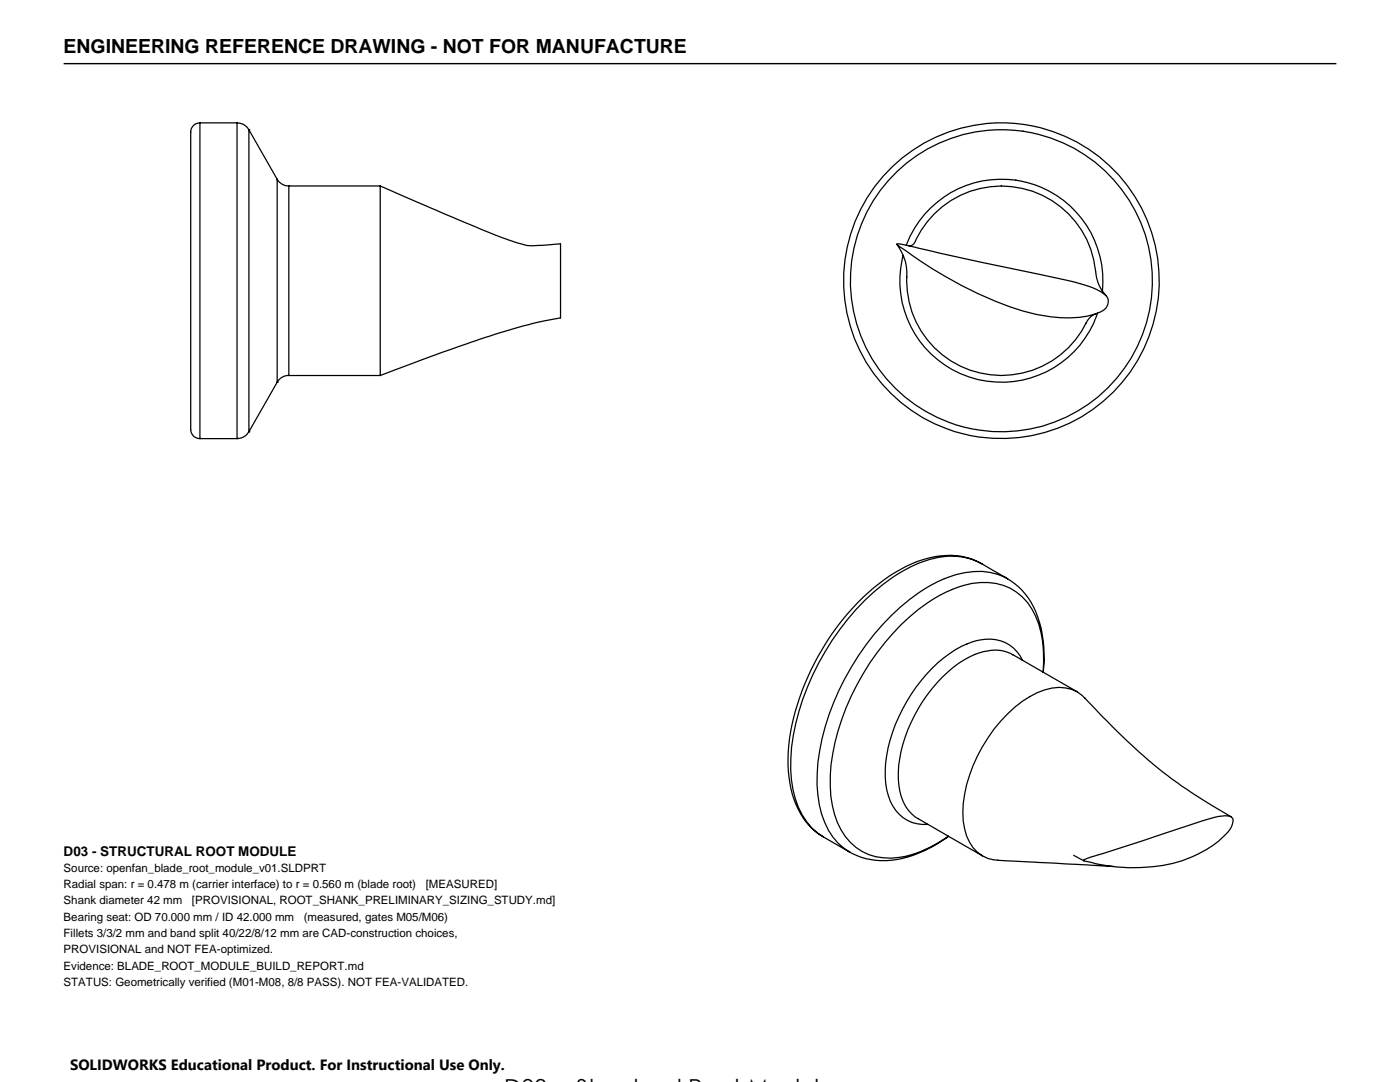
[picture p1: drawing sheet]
<svg xmlns="http://www.w3.org/2000/svg" width="279mm" height="216mm" viewBox="0 0 279 216" stroke-linecap="round" stroke-linejoin="round" font-family="sans-serif">
<g fill="none" stroke="#000" stroke-width=".25">
<path d="M39.9 24.5h7.4M39.9 24.5a1.91 1.91 0 0 0-1.8 2.3v58.9M39.9 24.5v63M47.3 24.5a2.61 2.61 0 0 1 2.4 1.4M47.3 24.5v63M49.7 25.9l5.6 9.9M49.7 25.9h.1M49.7 25.9v60.2M55.3 35.8a2.67 2.67 0 0 0 2.3 1.3M55.3 35.8v40.5M57.6 37.1h18.3M57.6 37.1v37.8"/>
<path d="M75.9 37.1l11.3 4.9a155.7 155.7 0 0 0 17.2 6.8l.9 .2h1.2l5.4-.4v14.8a145.9 145.9 0 0 0-23.6 6.9l-12.4 4.6M75.9 37.1v37.8M179 48.8l1.2 2.1a8.7 8.7 0 0 1 .8 4.4 18.9 18.9 0 0 0 14.1 19 18.9 18.9 0 0 0 21.6-9.8M179 48.7a11.9 11.9 0 0 1 4.2 .8l18.2 4a147.9 147.9 0 0 1 15.7 3.6 6.8 6.8 0 0 1 4 2.5 2.4 2.4 0 0 1-2 2.8 18.9 18.9 0 0 1-9.4 .8 54.2 54.2 0 0 1-17.9-6.3 115.8 115.8 0 0 1-12.2-7.6zM180.2 51a20.3 20.3 0 0 0 13.9 24.4 20.3 20.3 0 0 0 24.9-12.9M180.9 48.9a20.3 20.3 0 0 1 23.6-12.6 20.3 20.3 0 0 1 15.5 21.8M182.7 48.1a1.22 1.22 0 0 1-1.4 .9M182.7 48.1a18.9 18.9 0 0 1 20.8-10.6 18.9 18.9 0 0 1 15.3 17.6 7.6 7.6 0 0 0 2 3.9M55.3 76.3l-5.6 9.8M55.3 76.3h.1M75.9 74.9h-18.3a2.67 2.67 0 0 0-2.3 1.4M218.7 62.7a3.3 3.3 0 0 0-2 1.8"/>
<path d="M38.1 85.7a1.81 1.81 0 0 0 1.8 1.8M39.9 87.5h7.4M39.9 87.5h.1M47.3 87.5h.1M49.7 86.1a2.8 2.8 0 0 1-2.4 1.4M49.7 86.1h.1M195.3 112.2a14.9 14.9 0 0 0-12.2-.2 38.5 38.5 0 0 0-16.6 13.9 48.5 48.5 0 0 0-9.2 24.2 20.6 20.6 0 0 0 3.7 14 11.1 11.1 0 0 0 3.1 2.8M195.4 112.3l.4 .1M195.8 112.5a13.2 13.2 0 0 0-11.4-.5 35 35 0 0 0-15.2 11.5 49.7 49.7 0 0 0-11.4 27.8 18.6 18.6 0 0 0 4.2 13.9 22.9 22.9 0 0 0 5 3.3l2.5 1.5M195.8 112.5h.1M195.8 112.4l5.3 3.1M202.1 130.6l12.9 7.4"/>
<path d="M202.1 130.6a8.1 8.1 0 0 0-7.6 0 26.2 26.2 0 0 0-12 12.1 23.8 23.8 0 0 0-2.9 15.1 8 8 0 0 0 3.6 5.5l12.9 7.5M202.1 130.6h.1M204 131.8a7.3 7.3 0 0 0-8.2-4.1 19.5 19.5 0 0 0-10.9 6.9 33.2 33.2 0 0 0-8.2 17.7 13.2 13.2 0 0 0 2.1 9.5 7.1 7.1 0 0 0 6.4 2.7M208.2 134.1a21.2 21.2 0 0 0-2.3-12.6 10.6 10.6 0 0 0-10.2-5.3 24.5 24.5 0 0 0-14.1 6.8 49.3 49.3 0 0 0-15.8 29.6 22.1 22.1 0 0 0 2.1 13 10.8 10.8 0 0 0 11.7 5.5l1.1-.2a24.4 24.4 0 0 0 8.6-4M208.2 134.2a22.8 22.8 0 0 0-3-14.9 12 12 0 0 0-12.6-5 26.7 26.7 0 0 0-13 6.9 51.3 51.3 0 0 0-16.4 30.9 25 25 0 0 0 1.4 12 11.8 11.8 0 0 0 4.9 5.9M216.5 139.2a121.6 121.6 0 0 0 20.2 18.2l4.4 2.9 4.6 2.7M216.5 139.3a7.2 7.2 0 0 0-8-1.6 23 23 0 0 0-11.3 9.5 28.3 28.3 0 0 0-5 14.9 10.1 10.1 0 0 0 2.9 8 6.1 6.1 0 0 0 4 1.5M189.3 166.9a21.9 21.9 0 0 1-14.5 4.8 12.4 12.4 0 0 1-5.3-1.7M199.1 171.7l23.1 1.2M214.3 170.7l2 1.1M216.3 171.6l1.5-.6 10.3-3.3 11.9-3.9 3.2-.9a3.8 3.8 0 0 1 2.7 .2l.1 .2a4 4 0 0 1-1.8 3.6 24.4 24.4 0 0 1-16.5 6.2 41.7 41.7 0 0 1-11.4-1.3z"/>
<circle cx="199.8" cy="56" r="31.5"/>
<circle cx="199.9" cy="56" r="30.1"/>
</g>
<path d="M12.7 12.7h254" fill="none" stroke="#000" stroke-width=".28"/>
<text font-size="3.9" x="12.7" y="10.6">ENGINEERING REFERENCE DRAWING - NOT FOR MANUFACTURE</text>
<text font-size="3" x="14" y="213.5">SOLIDWORKS Educational Product. For Instructional Use Only.</text>
<text font-size="2.7" x="12.7" y="170.7">D03 - STRUCTURAL ROOT MODULE</text>
<g font-size="2.3">
<text x="12.7" y="174">Source: openfan_blade_root_module_v01.SLDPRT</text>
<text x="12.7" y="177.2">Radial span: r = 0.478 m (carrier interface) to r = 0.560 m (blade root)</text>
<text x="85" y="177.2">[MEASURED]</text>
<text x="12.7" y="180.5">Shank diameter 42 mm</text>
<text x="12.7" y="183.7">Bearing seat: OD 70.000 mm / ID 42.000 mm</text>
<text x="38.3" y="180.5">[PROVISIONAL, ROOT_SHANK_PRELIMINARY_SIZING_STUDY.md]</text>
<text x="60.6" y="183.7">(measured, gates M05/M06)</text>
<text x="12.7" y="187">Fillets 3/3/2 mm and band split 40/22/8/12 mm are CAD-construction choices,</text>
<text x="12.7" y="190.2">PROVISIONAL and NOT FEA-optimized.</text>
<text x="12.7" y="193.5">Evidence: BLADE_ROOT_MODULE_BUILD_REPORT.md</text>
<text x="12.7" y="196.7">STATUS: Geometrically verified (M01-M08, 8/8 PASS). NOT FEA-VALIDATED.</text>
</g>
</svg>
